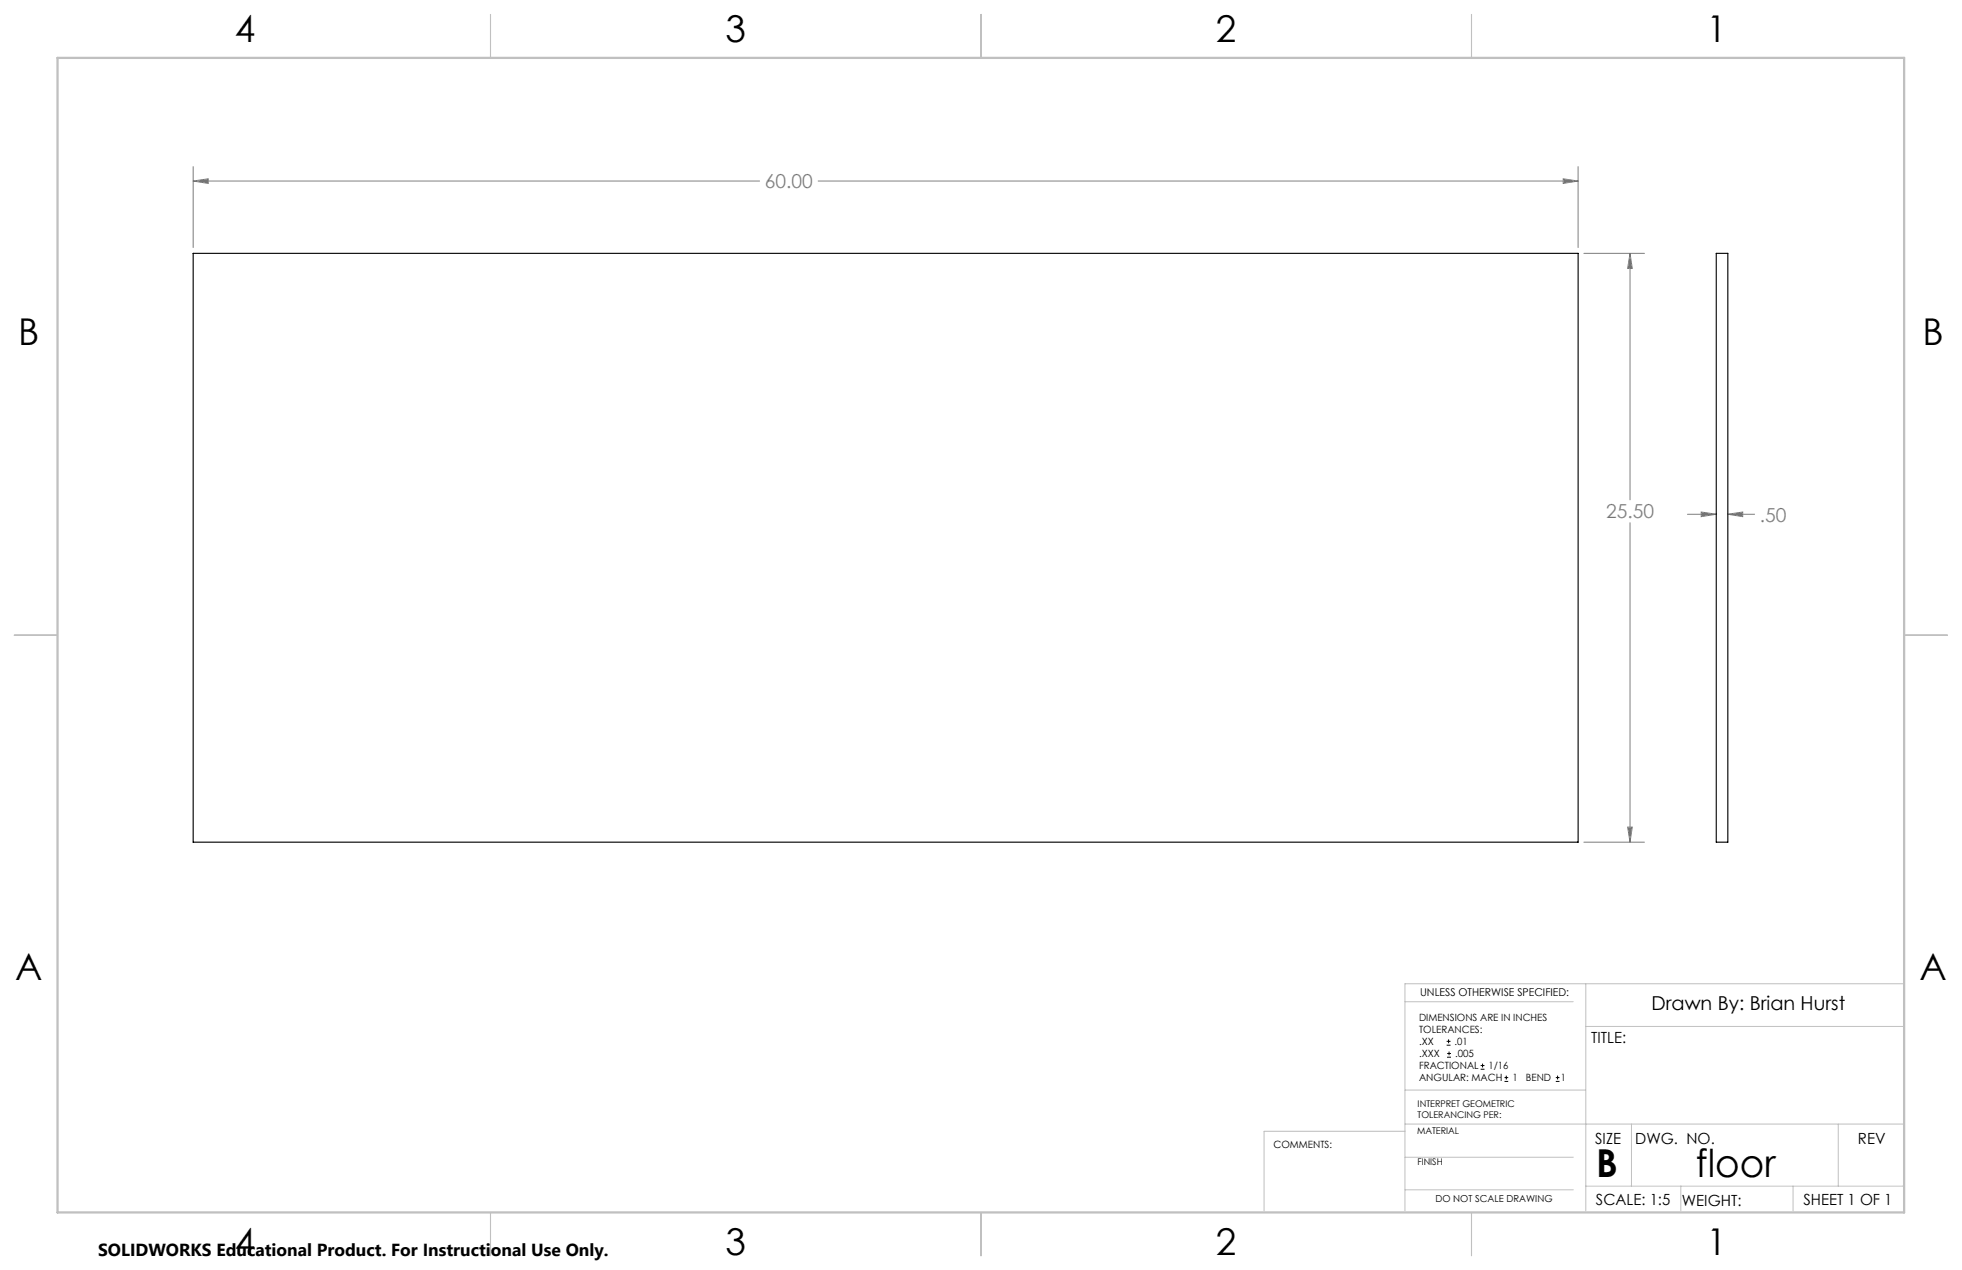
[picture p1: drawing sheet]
<svg xmlns="http://www.w3.org/2000/svg" width="432mm" height="279mm" viewBox="0 0 432 279" stroke-linecap="round" stroke-linejoin="round" font-family="sans-serif">
<g fill="none" stroke="#000" stroke-width=".22">
<path d="M318.4 229.9h.8M318.4 229.1h.8M318.5 232.6h.8M318.5 231.8h.8M318.8 228.7v.8M318.9 231.4v.8M325.9 235.2h.8M325.9 234.4h.8M326.3 234v.8M331.1 237.9h.8M331.1 237.1h.8M331.5 236.6v.9"/>
<path d="M342.4 237.9h.8M342.4 237.1h.8M342.8 236.6v.9"/>
</g>
<g fill="none" stroke="#808080" stroke-width=".22">
<path d="M42.5 39.8l3.3-.5v1.1zM42.5 36.7v17.8M42.5 39.8h124.7M180.1 39.8h167.2M344 39.3l3.3 .5-3.3 .6zM347.3 36.7v17.8M348.6 55.7h13.3M358.7 55.7l.5 3.4h-1zM358.7 55.7v54.3M358.7 115v70.3M371.4 113.1h6.3M374.4 112.6l3.3 .5-3.3 .6z"/>
<path d="M380.3 113.1l3.2-.5v1.1zM380.3 113.1h5.9M348.6 185.3h13.3M358.2 182h1l-.5 3.3z"/>
</g>
<g fill="none" stroke="#c0c0c0" stroke-width=".22">
<path d="M349 216.4v50M419.1 216.4h-109.9v50M309.2 220.4h37.1M309.2 239.8h39.8M349 225.8h70.1M309.2 248.9h-31v17.5M309.2 247.3h109.9M309.2 254.6h37.1M359.1 247.3v13.6M404.6 247.3v13.6M309.2 261.8h37.1M349 260.9h70.1"/>
<path d="M369.9 260.9v5.5M394.6 260.9v5.5"/>
</g>
<path d="M108 3.2v9.5M215.9 3.2v9.5M323.8 3.2v9.5M3.1 139.7h9.6M419.1 139.7h9.5M108 266.7v9.6M215.9 266.7v9.6M323.8 266.7v9.6" fill="none" stroke="#c0c0c0" stroke-width=".25"/>
<path d="M12.7 12.7h406.4v254h-406.4z" fill="none" stroke="#c0c0c0" stroke-width=".5"/>
<path d="M344 39.3l3.3 .5-3.3 .6zM42.5 39.8l3.3-.5v1.1zM358.2 182h1l-.5 3.3zM358.7 55.7l.5 3.4h-1zM374.4 112.6l3.3 .5-3.3 .6zM380.3 113.1l3.2-.5v1.1z" fill="#808080"/>
<path d="M42.5 55.7h304.8v129.6h-304.8zM377.7 55.7h2.6v129.6h-2.6z" fill="none" stroke="#000" stroke-width=".25"/>
<g font-size="8.5">
<text x="351.3" y="259">B</text>
<text x="373.2" y="258.9">floor</text>
</g>
<g font-size="8.1">
<text x="51.7" y="9.3">4</text>
<text x="159.7" y="9.3">3</text>
<text x="267.6" y="9.3">2</text>
<text x="375.6" y="9.3">1</text>
<text x="4" y="76">B</text>
<text x="423.1" y="76">B</text>
<text x="3.3" y="215.7">A</text>
<text x="422.4" y="215.7">A</text>
<text x="51.7" y="276">4</text>
<text x="159.7" y="276">3</text>
<text x="267.6" y="276">2</text>
<text x="375.6" y="276">1</text>
</g>
<g font-size="4.2" fill="#808080">
<text x="168.4" y="41.4">60.00</text>
<text x="353.5" y="114.1">25.50</text>
<text x="387.3" y="114.7">.50</text>
</g>
<text font-size="4.2" x="363.4" y="222.3">Drawn By: Brian Hurst</text>
<text font-size="3.8" x="21.6" y="276.3">SOLIDWORKS Educational Product. For Instructional Use Only.</text>
<g font-size="3.4">
<text x="350.2" y="229.5">TITLE:</text>
<text x="351.1" y="251.6">SIZE</text>
<text x="359.9" y="251.6">DWG. NO.</text>
<text x="408.9" y="251.7">REV</text>
<text x="351.2" y="265.2">SCALE: 1:5</text>
<text x="370.1" y="265.3">WEIGHT:</text>
<text x="396.9" y="265.2">SHEET 1 OF 1</text>
</g>
<text font-size="2.4" x="312.5" y="219">UNLESS OTHERWISE SPECIFIED:</text>
<g font-size="2.2">
<text x="312.3" y="224.6">DIMENSIONS ARE IN INCHES</text>
<text x="312.3" y="227.3">TOLERANCES:</text>
<text x="312.3" y="229.9">.XX</text>
<text x="312.3" y="232.6">.XXX</text>
<text x="320.1" y="229.9">.01</text>
<text x="320.2" y="232.6">.005</text>
<text x="312.3" y="235.2">FRACTIONAL</text>
<text x="312.3" y="237.9">ANGULAR: MACH</text>
<text x="327.6" y="235.2">1/16</text>
<text x="332.8" y="237.9">1</text>
<text x="335.8" y="237.9">BEND</text>
<text x="343.5" y="237.9">1</text>
<text x="280.3" y="252.6">COMMENTS:</text>
</g>
<text font-size="2.1" x="315.9" y="264.5">DO NOT SCALE DRAWING</text>
<g font-size="2">
<text x="312" y="243.5">INTERPRET GEOMETRIC</text>
<text x="312" y="246">TOLERANCING PER:</text>
<text x="311.9" y="249.5">MATERIAL</text>
<text x="311.9" y="256.3">FINISH</text>
</g>
</svg>
